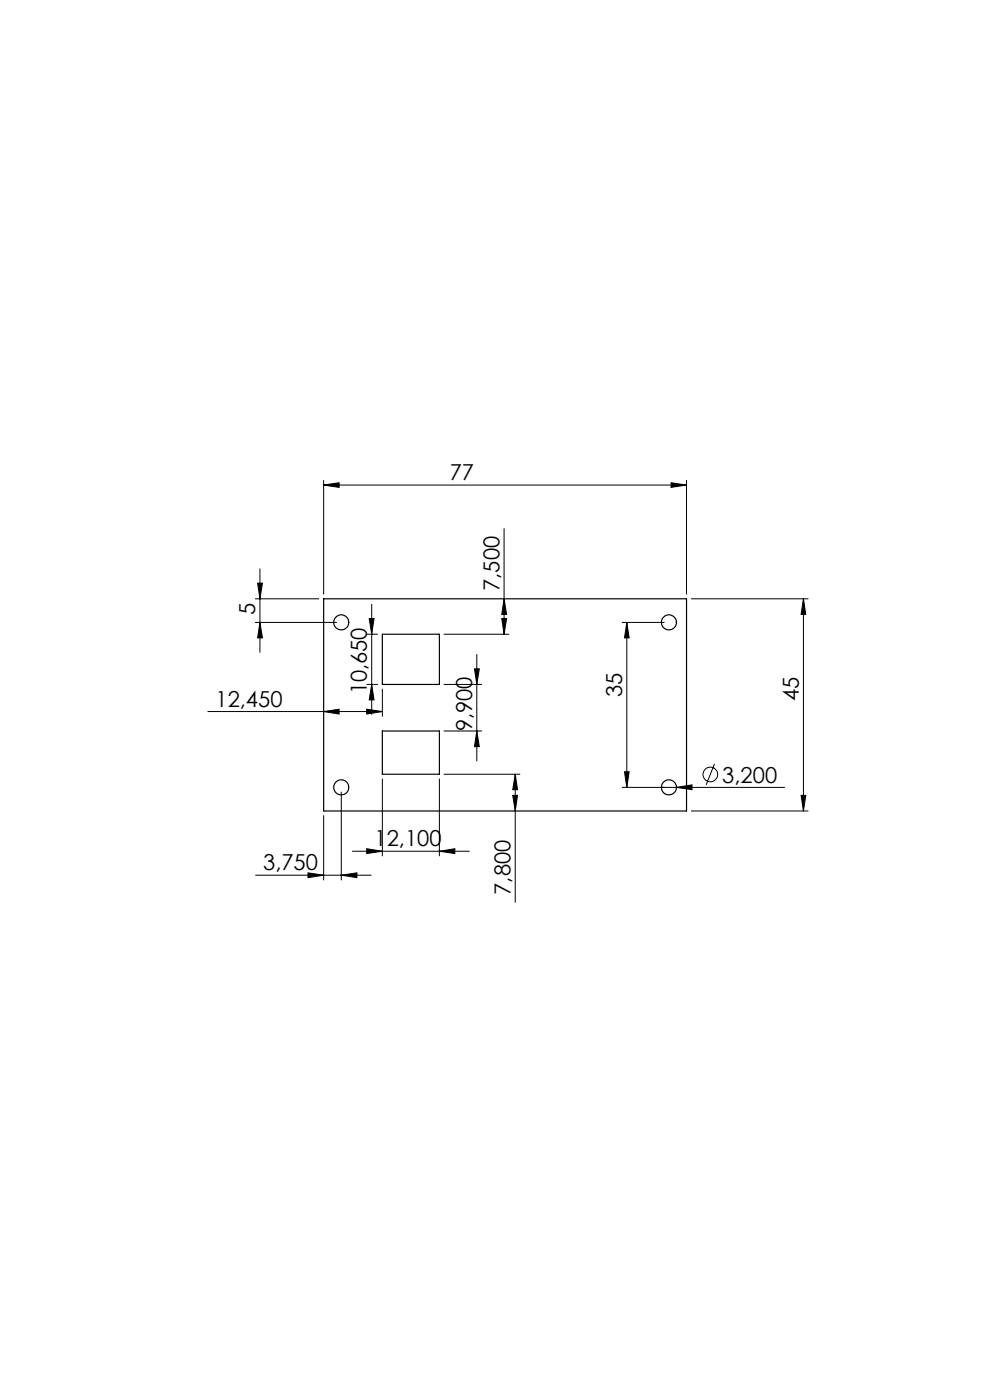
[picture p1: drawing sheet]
<svg xmlns="http://www.w3.org/2000/svg" width="210mm" height="297mm" viewBox="0 0 210 297" stroke-linecap="round" stroke-linejoin="round" font-family="sans-serif">
<g fill="none" stroke="#000" stroke-width=".21">
<path d="M68.7 102.9l3.2-.5v1zM68.7 101.9v24.1M68.7 102.9h76.9M106.9 112.1v22.4M142.3 102.4l3.3 .5-3.3 .5zM145.6 101.9v24.1M54.2 127h13.4M54.2 132h17.2M54.6 123.7h1.1l-.6 3.3zM55.1 132l.6 3.3h-1.1zM55.1 120.7v17.7M77.8 134.5h2.3"/>
<path d="M78.3 131.2h1l-.5 3.3zM78.8 128.2v23.3M94.2 134.5h13.7M101.1 138.8v22.6M106.4 131.2h1.1l-.6 3.3zM106.9 127l.6 3.3h-1.1zM132 132h8.9M133 132l.5 3.3h-1zM133 132v35M146.6 127h24.8M170.4 127l.5 3.3h-1zM170.4 127v45"/>
<path d="M44.1 151h37M68.7 151l3.2-.5v1zM77.8 150.5l3.3 .5-3.3 .5zM77.8 145.2h2.3M78.8 145.2l.5 3.3h-1zM81.1 146.2v5.8M94.2 145.2h8M94.2 155.1h8M100.6 141.9h1.1l-.6 3.3zM101.1 155.1l.6 3.3h-1.1zM68.7 173v13.7M72.4 168v18.7"/>
<path d="M81.1 165.2v16.4M93.2 165.2v16.4M94.2 164.2h16.1M108.8 168.7h1l-.5 3.3zM109.3 164.2l.5 3.3h-1zM109.3 164.2v27.2M132 167h34.4M132.5 163.7h1l-.5 3.3zM143.5 167l3.3-.5v1zM146.6 172h24.8M151.6 162.1l-1.8 4.4M169.9 168.7h1l-.5 3.3z"/>
<path d="M54.2 185.7h24.5M65.3 185.2l3.4 .5-3.4 .5zM72.4 185.7l3.3-.5v1zM74.8 180.6h24.8M77.8 180.1l3.3 .5-3.3 .5zM93.2 180.6l3.3-.5v1z"/>
<circle cx="150.7" cy="164.3" r="1.56"/>
</g>
<g fill="#000">
<path d="M143.5 167l3.3-.5v1z"/>
<path d="M142.3 102.4l3.3 .5-3.3 .5zM68.7 102.9l3.2-.5v1z"/>
<path d="M55.1 132l.6 3.3h-1.1zM54.6 123.7h1.1l-.6 3.3zM106.4 131.2h1.1l-.6 3.3zM106.9 127l.6 3.3h-1.1z"/>
<path d="M109.3 164.2l.5 3.3h-1zM108.8 168.7h1l-.5 3.3zM78.3 131.2h1l-.5 3.3zM78.8 145.2l.5 3.3h-1zM100.6 141.9h1.1l-.6 3.3zM101.1 155.1l.6 3.3h-1.1z"/>
<path d="M169.9 168.7h1l-.5 3.3zM170.4 127l.5 3.3h-1zM132.5 163.7h1l-.5 3.3zM133 132l.5 3.3h-1z"/>
<path d="M72.4 185.7l3.3-.5v1zM65.3 185.2l3.4 .5-3.4 .5zM77.8 150.5l3.3 .5-3.3 .5zM68.7 151l3.2-.5v1zM93.2 180.6l3.3-.5v1zM77.8 180.1l3.3 .5-3.3 .5z"/>
</g>
<g fill="none" stroke="#000" stroke-width=".25">
<path d="M68.7 127h76.9v45h-76.9zM81.1 134.5h12.1v10.7h-12.1zM81.1 155.1h12.1v9.1h-12.1z"/>
<circle cx="72.4" cy="132" r="1.6"/>
<circle cx="141.9" cy="132" r="1.6"/>
<circle cx="72.4" cy="167" r="1.6"/>
<circle cx="141.9" cy="167" r="1.6"/>
</g>
<g font-size="4.7">
<text x="95.4" y="101.9">77</text>
<text x="105.9" y="125.4" transform="rotate(-90 105.9 125.4)">7,500</text>
<text x="54.1" y="130.5" transform="rotate(-90 54.1 130.5)">5</text>
<text x="45.7" y="149.9">12,450</text>
<text x="77.8" y="147.3" transform="rotate(-90 77.8 147.3)">10,650</text>
<text x="132" y="147.9" transform="rotate(-90 132 147.9)">35</text>
<text x="169.4" y="148.7" transform="rotate(-90 169.4 148.7)">45</text>
<text x="100.2" y="155.1" transform="rotate(-90 100.2 155.1)">9,900</text>
<text x="153.2" y="166">3,200</text>
<text x="79.5" y="179.5">12,100</text>
<text x="55.8" y="184.6">3,750</text>
<text x="108.3" y="189.8" transform="rotate(-90 108.3 189.8)">7,800</text>
</g>
</svg>
